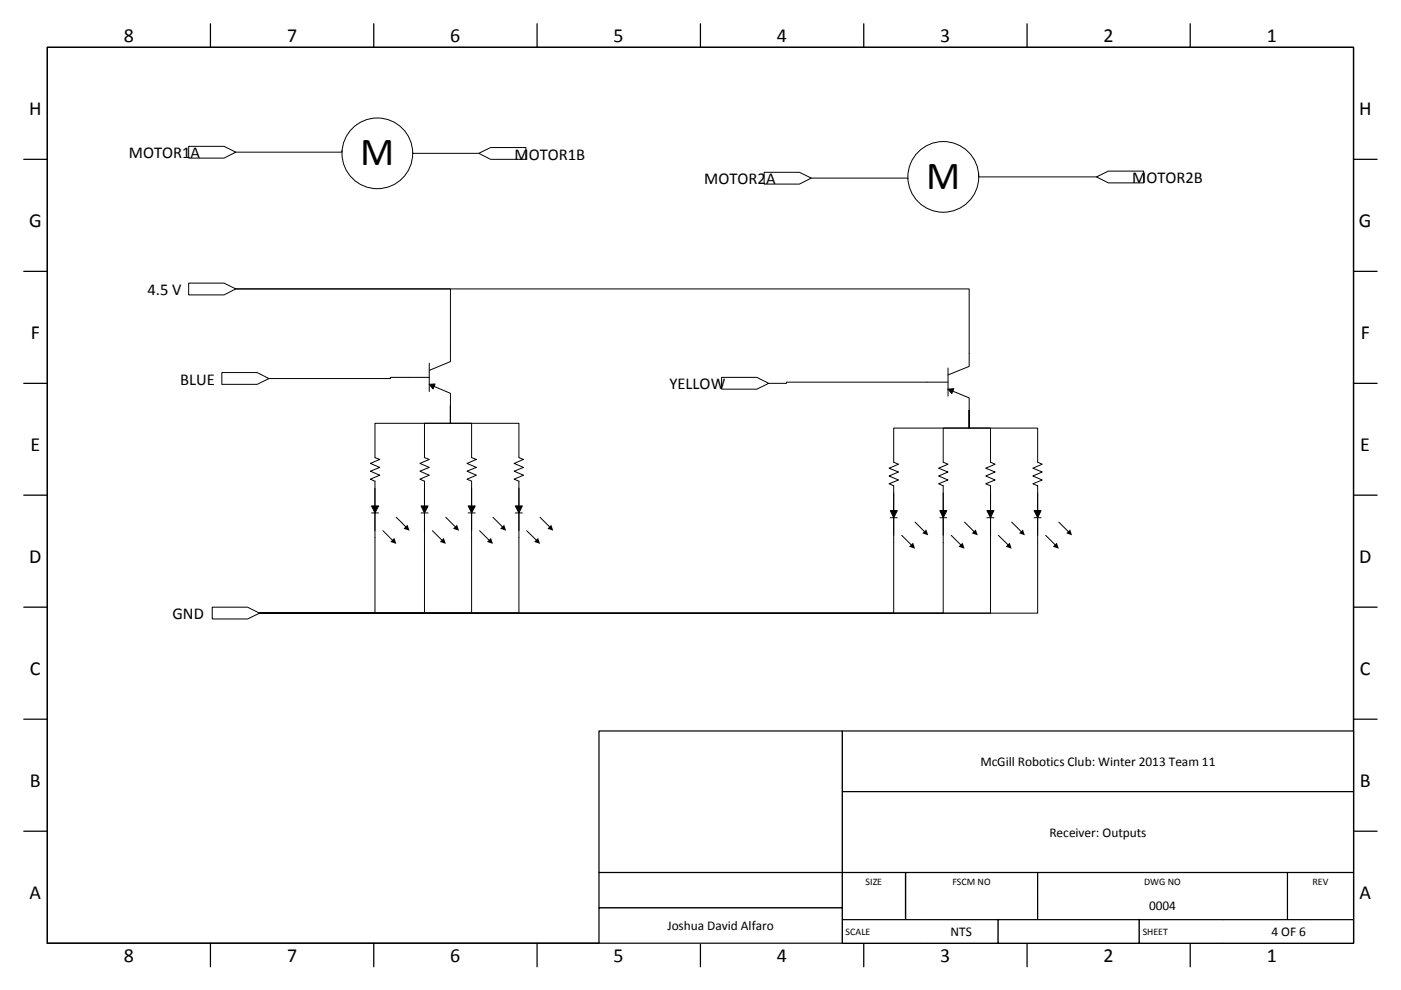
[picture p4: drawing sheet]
<svg xmlns="http://www.w3.org/2000/svg" width="297mm" height="210mm" viewBox="0 0 297 210" stroke-linecap="round" stroke-linejoin="round" font-family="sans-serif">
<g fill="none" stroke="#000" stroke-width=".26">
<path d="M10 10h277v190h-277zM44.6 5v5M79.2 5v5M113.9 5v5M148.5 5v5M183.1 5v5M217.8 5v5M252.3 5v5M5 33.8h5M287 33.8h5M5 57.5h5M287 57.5h5"/>
<path d="M5 81.3h5M287 81.3h5M5 105h5M287 105h5M5 128.7h5M287 128.7h5M5 152.5h5M287 152.5h5M5 176.2h5M287 176.2h5M44.6 200v5M79.2 200v5"/>
<path d="M113.9 200v5M148.5 200v5M183.1 200v5M217.8 200v5M252.3 200v5"/>
</g>
<path d="M127 155h51.6v30h-51.6z" fill-rule="evenodd" fill="#fff"/>
<path d="M127 155h51.6v30h-51.6z" fill="none" stroke="#000" stroke-width=".25"/>
<path d="M127 185h51.6v7.5h-51.6z" fill-rule="evenodd" fill="#fff"/>
<path d="M127 185h51.6v7.5h-51.6z" fill="none" stroke="#000" stroke-width=".25"/>
<path d="M127 192.5h51.6v7.5h-51.6z" fill-rule="evenodd" fill="#fff"/>
<path d="M127 192.5h51.6v7.5h-51.6z" fill="none" stroke="#000" stroke-width=".25"/>
<path d="M178.6 155h108.4v12.9h-108.4z" fill-rule="evenodd" fill="#fff"/>
<path d="M178.6 155h108.4v12.9h-108.4z" fill="none" stroke="#000" stroke-width=".25"/>
<path d="M178.6 167.9h108.4v17.1h-108.4z" fill-rule="evenodd" fill="#fff"/>
<path d="M178.6 167.9h108.4v17.1h-108.4z" fill="none" stroke="#000" stroke-width=".25"/>
<path d="M178.6 185h13.4v4h-13.4z" fill-rule="evenodd" fill="#fff"/>
<path d="M178.6 189v-4h13.4v4" fill="none" stroke="#000" stroke-width=".25"/>
<path d="M192 185h28v4h-28z" fill-rule="evenodd" fill="#fff"/>
<path d="M192 189v-4h28v4" fill="none" stroke="#000" stroke-width=".25"/>
<path d="M220 185h53v4h-53z" fill-rule="evenodd" fill="#fff"/>
<path d="M220 189v-4h53v4" fill="none" stroke="#000" stroke-width=".25"/>
<path d="M273 185h14v4h-14z" fill-rule="evenodd" fill="#fff"/>
<path d="M273 189v-4h14v4" fill="none" stroke="#000" stroke-width=".25"/>
<path d="M178.6 189h13.4v6h-13.4z" fill-rule="evenodd" fill="#fff"/>
<path d="M178.6 189v6h13.4v-6" fill="none" stroke="#000" stroke-width=".25"/>
<path d="M192 189h28v6h-28z" fill-rule="evenodd" fill="#fff"/>
<path d="M192 189v6h28v-6" fill="none" stroke="#000" stroke-width=".25"/>
<path d="M220 189h53v6h-53z" fill-rule="evenodd" fill="#fff"/>
<path d="M220 189v6h53v-6" fill="none" stroke="#000" stroke-width=".25"/>
<path d="M273 189h14v6h-14z" fill-rule="evenodd" fill="#fff"/>
<path d="M273 189v6h14v-6" fill="none" stroke="#000" stroke-width=".25"/>
<path d="M178.6 195h17.4v5h-17.4z" fill-rule="evenodd" fill="#fff"/>
<path d="M196 195h-17.4v5h17.4" fill="none" stroke="#000" stroke-width=".25"/>
<path d="M196 195h15.7v5h-15.7z" fill-rule="evenodd" fill="#fff"/>
<path d="M196 195h15.7v5h-15.7" fill="none" stroke="#000" stroke-width=".25"/>
<path d="M211.6 195h30v5h-30z" fill-rule="evenodd" fill="#fff"/>
<path d="M211.6 195h30v5h-30z" fill="none" stroke="#000" stroke-width=".25"/>
<path d="M241.6 195h17.9v5h-17.9z" fill-rule="evenodd" fill="#fff"/>
<path d="M259.5 195h-17.9v5h17.9" fill="none" stroke="#000" stroke-width=".25"/>
<path d="M259.5 195h27.5v5h-27.5z" fill-rule="evenodd" fill="#fff"/>
<path d="M259.5 195h27.5v5h-27.5" fill="none" stroke="#000" stroke-width=".25"/>
<path d="M201 78v6M205.5 75v2.7l-4.5 1.8M196.5 81h4.5M201 82.5l1.2-.1-.4 1zM201 82.5l4.5 1.9v2.6" fill="none" stroke="#000" stroke-width=".21"/>
<path d="M201 82.5l1.2-.1-.4 1z" fill="#000"/>
<circle cx="80" cy="32.5" r="7.5" fill="#fff"/>
<circle cx="80" cy="32.5" r="7.5" fill="none" stroke="#000" stroke-width=".21"/>
<circle cx="200" cy="37.5" r="7.5" fill="#fff"/>
<circle cx="200" cy="37.5" r="7.5" fill="none" stroke="#000" stroke-width=".21"/>
<path d="M162 36.5h7.5l2.5 1.3-2.5 1.2h-7.5z" fill-rule="evenodd" fill="#fff"/>
<path d="M162 36.5h7.5l2.5 1.3-2.5 1.2h-7.5z" fill="none" stroke="#000" stroke-width=".21"/>
<path d="M232.5 37.5l2.5-1.2h7.5v2.5h-7.5z" fill-rule="evenodd" fill="#fff"/>
<path d="M232.5 37.5l2.5-1.2h7.5v2.5h-7.5z" fill="none" stroke="#000" stroke-width=".21"/>
<path d="M40 31h7.5l2.5 1.3-2.5 1.2h-7.5z" fill-rule="evenodd" fill="#fff"/>
<path d="M40 31h7.5l2.5 1.3-2.5 1.2h-7.5z" fill="none" stroke="#000" stroke-width=".21"/>
<path d="M101.5 32.5l2.5-1.2h7.5v2.5h-7.5z" fill-rule="evenodd" fill="#fff"/>
<path d="M101.5 32.5l2.5-1.2h7.5v2.5h-7.5z" fill="none" stroke="#000" stroke-width=".21"/>
<path d="M47 79h7.5l2.5 1.3-2.5 1.2h-7.5z" fill-rule="evenodd" fill="#fff"/>
<path d="M47 79h7.5l2.5 1.3-2.5 1.2h-7.5z" fill="none" stroke="#000" stroke-width=".21"/>
<path d="M153 80h7.5l2.5 1.3-2.5 1.2h-7.5z" fill-rule="evenodd" fill="#fff"/>
<path d="M72.5 31.9v.4h-22.5M87.5 32.4v.1h14M172 37.8h20.5v.1M207.5 36.8v.7h25M153 80h7.5l2.5 1.3-2.5 1.2h-7.5zM196.5 81h-29.8v.3h-3.7" fill="none" stroke="#000" stroke-width=".21"/>
<path d="M45 128.7h7.5l2.5 1.3-2.5 1.2h-7.5z" fill-rule="evenodd" fill="#fff"/>
<path d="M45 128.7h7.5l2.5 1.3-2.5 1.2h-7.5z" fill="none" stroke="#000" stroke-width=".21"/>
<path d="M40 60h7.5l2.5 1.3-2.5 1.2h-7.5z" fill-rule="evenodd" fill="#fff"/>
<g fill="none" stroke="#000" stroke-width=".21">
<path d="M40 60h7.5l2.5 1.3-2.5 1.2h-7.5zM91 77v6M205.5 75v-13.7h-155.5h45.5v15.4l-4.5 1.8M91 81.5l1.2-.1-.4 1.1zM91 81.5l4.5 1.9v2.6M91 80h-8.2v.3h-25.8M95.5 86v3.7h4.5v7.3l1 .4-2 .9 2 .8-2 .8 2 .9-2 .8 1 .4v28h-45M95.5 86v3.7h-16v7.3l1 .4-2 .9 2 .8-2 .8 2 .9-2 .8 1 .4v28h-24.5M95.5 86v3.7h-5.5v7.3l1 .4-2 .9 2 .8-2 .8 2 .9-2 .8 1 .4v28h-35M95.5 86v3.7h14.5v7.3l1 .4-2 .9 2 .8-2 .8 2 .9-2 .8 1 .4v28h-55M205.5 87v3.8h4.5v7.2l1 .4-2 .9 2 .8-2 .8 2 .9-2 .8 1 .4v27h-155M205.5 87v3.8h-16v7.2l1 .4-2 .9 2 .8-2 .8 2 .9-2 .8 1 .4v27h-134.5"/>
<path d="M205.5 87v3.8h-5.5v7.2l1 .4-2 .9 2 .8-2 .8 2 .9-2 .8 1 .4v27h-145M205.5 87v3.8h14.5v7.2l1 .4-2 .9 2 .8-2 .8 2 .9-2 .8 1 .4v27h-165M78.8 107.3h1.5l-.8 1.5zM78.8 108.8h1.5M81.2 112.5l2.1 2.1M84 109.7l2.1 2.1M89.3 107.3h1.5l-.8 1.5zM89.3 108.8h1.5M91.7 112.5l2.1 2.1M94.5 109.7l2.1 2.1M99.3 107.3h1.4l-.7 1.5zM99.3 108.8h1.4"/>
<path d="M101.7 112.5l2.1 2.1M104.5 109.7l2.1 2.1M109.3 107.3h1.4l-.7 1.5zM109.3 108.8h1.4M111.7 112.5l2.1 2.1M114.5 109.7l2.1 2.1M188.8 108.2h1.4l-.7 1.6zM188.8 109.8h1.4M191.2 113.5l2 2.1M194 110.7l2.1 2.1M199.3 108.2h1.4l-.7 1.6zM199.3 109.8h1.4"/>
<path d="M201.7 113.5l2 2.1M204.5 110.7l2.1 2.1M209.3 108.2h1.4l-.7 1.6zM209.3 109.8h1.4M211.7 113.5l2.1 2.1M214.5 110.7l2.1 2.1M219.2 108.2h1.5l-.7 1.6zM219.2 109.8h1.5M221.7 113.5l2.1 2.1M224.5 110.7l2.1 2.1"/>
</g>
<g fill="#000">
<path d="M91 81.5l1.2-.1-.4 1.1zM83.6 114l.4 1.3-1.2-.4zM86.4 111.3l.4 1.2-1.2-.4zM94.1 114l.4 1.3-1.2-.4zM96.9 111.3l.4 1.2-1.2-.4zM104.1 114l.4 1.3-1.3-.4zM106.9 111.3l.4 1.2-1.3-.4zM114.1 114l.4 1.3-1.3-.4zM116.9 111.3l.4 1.2-1.2-.4zM193.6 115.1l.4 1.2-1.3-.4zM195.5 113.1l.9-.8 .4 1.2zM204.1 115.1l.4 1.2-1.3-.4z"/>
<path d="M206 113.1l.9-.8 .4 1.2zM213.2 115.9l.9-.8 .4 1.2zM216.9 112.3l.4 1.2-1.2-.4zM224.1 115.1l.4 1.2-1.3-.4zM226.1 113.1l.8-.8 .4 1.2z"/>
<path d="M78.8 107.3h1.5l-.8 1.5z" fill-rule="evenodd"/>
<path d="M89.3 107.3h1.5l-.8 1.5z" fill-rule="evenodd"/>
<path d="M99.3 107.3h1.4l-.7 1.5z" fill-rule="evenodd"/>
<path d="M109.3 107.3h1.4l-.7 1.5z" fill-rule="evenodd"/>
<path d="M188.8 108.2h1.4l-.7 1.6z" fill-rule="evenodd"/>
<path d="M199.3 108.2h1.4l-.7 1.6z" fill-rule="evenodd"/>
<path d="M209.3 108.2h1.4l-.7 1.6z" fill-rule="evenodd"/>
<path d="M219.2 108.2h1.5l-.7 1.6z" fill-rule="evenodd"/>
</g>
<g font-size="8.5">
<text x="76.4" y="35.1">M</text>
<text x="196.3" y="40">M</text>
</g>
<g font-size="4.2">
<text x="26.2" y="9">8</text>
<text x="60.9" y="9">7</text>
<text x="95.5" y="9">6</text>
<text x="130.1" y="9">5</text>
<text x="164.7" y="9">4</text>
<text x="199.3" y="9">3</text>
<text x="234" y="9">2</text>
<text x="268.6" y="9">1</text>
<text x="6.2" y="24.5">H</text>
<text x="288.2" y="24.5">H</text>
<text x="6.2" y="48.2">G</text>
<text x="288.1" y="48.2">G</text>
<text x="6.5" y="72">F</text>
<text x="288.5" y="72">F</text>
<text x="6.5" y="95.7">E</text>
<text x="288.4" y="95.7">E</text>
<text x="6.2" y="119.5">D</text>
<text x="288.2" y="119.5">D</text>
<text x="6.3" y="143.2">C</text>
<text x="288.3" y="143.2">C</text>
<text x="6.3" y="166.9">B</text>
<text x="288.3" y="166.9">B</text>
<text x="6.3" y="190.7">A</text>
<text x="288.2" y="190.7">A</text>
<text x="26.2" y="204">8</text>
<text x="60.9" y="204">7</text>
<text x="95.5" y="204">6</text>
<text x="130.1" y="204">5</text>
<text x="164.7" y="204">4</text>
<text x="199.3" y="204">3</text>
<text x="234" y="204">2</text>
<text x="268.6" y="204">1</text>
</g>
<g font-size="3.5">
<text x="27.3" y="33.6">MOTOR1A</text>
<text x="109.1" y="33.8">MOTOR1B</text>
<text x="149.3" y="39.1">MOTOR2A</text>
<text x="240.1" y="38.8">MOTOR2B</text>
<text x="31.3" y="62.6">4.5 V</text>
<text x="38.2" y="81.5">BLUE</text>
<text x="141.9" y="82.5">YELLOW</text>
<text x="36.6" y="131.3">GND</text>
</g>
<g font-size="2.8">
<text x="207.9" y="162.4">McGill Robotics Club: Winter 2013 Team 11</text>
<text x="222.5" y="177.4">Receiver: Outputs</text>
<text x="141.5" y="197.2">Joshua David Alfaro</text>
<text x="243.6" y="193">0004</text>
<text x="201.5" y="198.5">NTS</text>
<text x="269.6" y="198.5">4 OF 6</text>
</g>
<g font-size="2.1">
<text x="183.5" y="187.7">SIZE</text>
<text x="201.9" y="187.7">FSCM NO</text>
<text x="242.6" y="187.7">DWG NO</text>
<text x="278.3" y="187.7">REV</text>
<text x="179.3" y="198.2">SCALE</text>
<text x="242.3" y="198.2">SHEET</text>
</g>
</svg>
